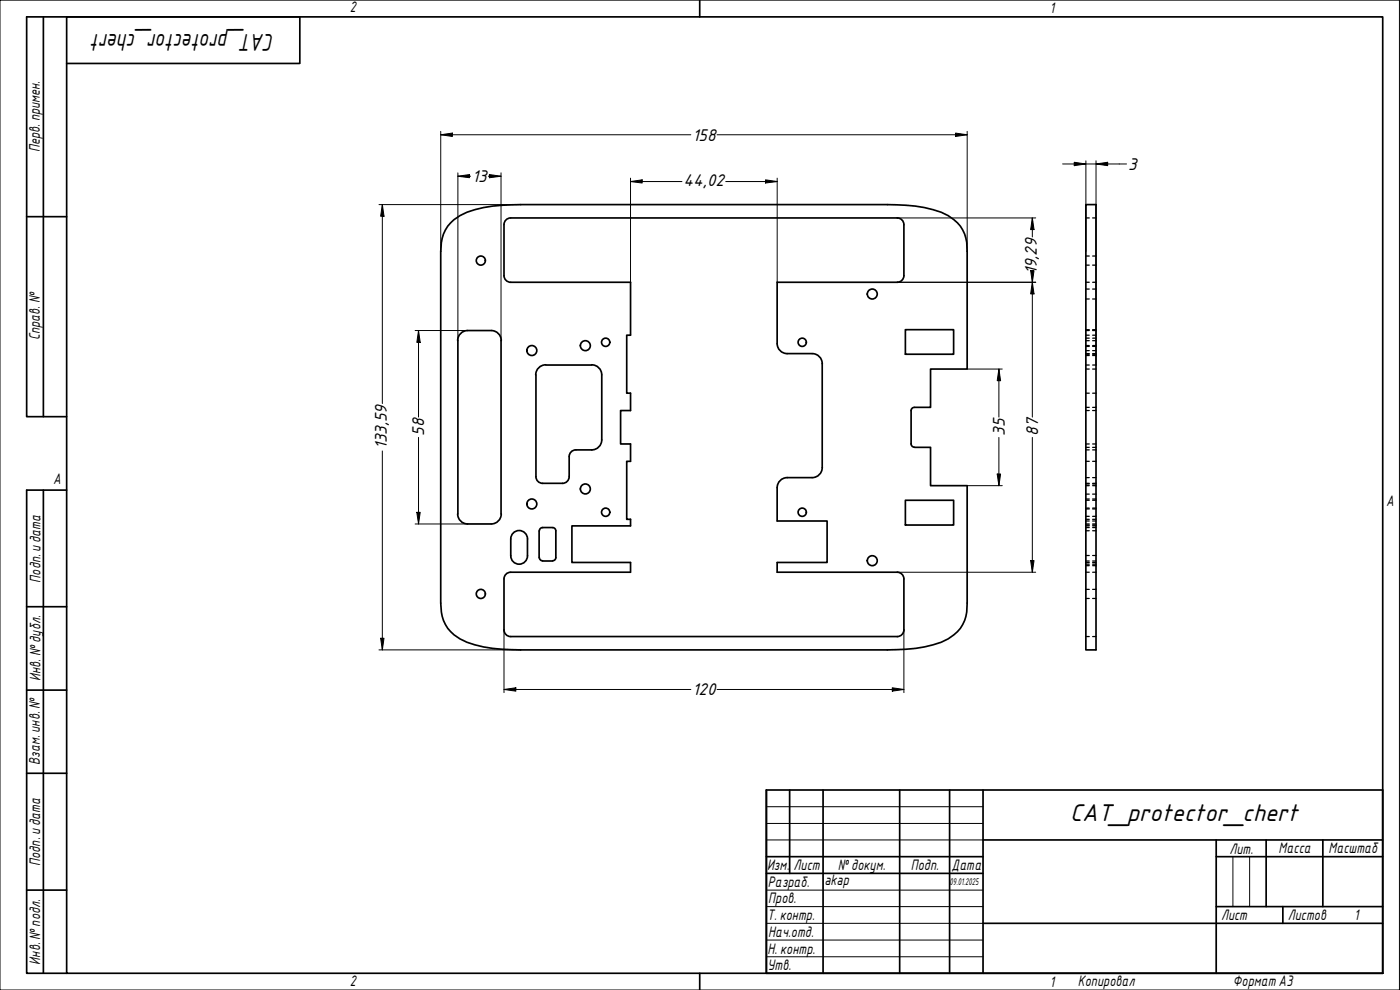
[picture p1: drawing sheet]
<svg xmlns="http://www.w3.org/2000/svg" width="420mm" height="297mm" viewBox="0 0 420 297" stroke-linecap="round" stroke-linejoin="round" font-family="sans-serif">
<g fill="none" stroke="#000" stroke-width=".51">
<path d="M151.3 67.4a2 2 0 0 1 2-2h116a2 2 0 0 1 2 2M151.3 67.4v15.3M271.3 67.4v15.3M325.9 61.4h3v133.6h-3zM147.4 99.2h-7a3 3 0 0 0-3 3v52M147.4 99.2a3 3 0 0 1 3 3M151.3 82.7a2 2 0 0 0 2 2h35.9v15.9h-1.1v17.4h1.1v5.2h-3v10h3v5.2h-1.1v17.4h1.1v2h-17.6v11h17.6v2.9h-35.9a2 2 0 0 0-2 2v15.3a2 2 0 0 0 2 2h116a2 2 0 0 0 2-2v-15.3a2 2 0 0 0-2-2h-36.1v-2.9h15v-12.5h-15v-10a3 3 0 0 1 3.1-3M271.3 82.7a2 2 0 0 1-2 2h-36.1v18.4a3 3 0 0 0 3.1 3M271.7 98.9h14.5v7.4h-14.5zM150.4 102.2v52M160.8 112.5v30.5a2 2 0 0 0 2 2h6a2 2 0 0 0 2-2v-6a2 2 0 0 1 2-2M163.8 109.5a3 3 0 0 0-3 3"/>
<path d="M163.8 109.5h13.8M177.6 109.5a3 3 0 0 1 3 3M180.6 112.5v19.5a3 3 0 0 1-3 3h-4.8M236.2 106.1h7.5M243.7 106.1a3 3 0 0 1 3.1 3v31.2a3 3 0 0 1-3.1 3M274.4 122.2a.99 .99 0 0 0-1 1v10a.98 .98 0 0 0 1 1M274.4 122.2h4.9v-11.5h11v-35.3a11.3 11.3 0 0 0-7.9-11.7 45.4 45.4 0 0 0-16.1-2.3h-110a45.4 45.4 0 0 0-16.2 2.3 11.3 11.3 0 0 0-7.8 11.7v105.6a11.4 11.4 0 0 0 7.8 11.7 45.4 45.4 0 0 0 16.2 2.3h110a45.4 45.4 0 0 0 16.1-2.3 11.2 11.2 0 0 0 7.9-11.7v-35.3h-11v-11.5h-4.9M137.4 154.2a3 3 0 0 0 3 3h7M150.4 154.2a3 3 0 0 1-3 3M161.8 159.3v8M161.9 159.3a.99 .99 0 0 1 .9-1h3a.99 .99 0 0 1 1 1v8a1.1 1.1 0 0 1-1 1h-3a.98 .98 0 0 1-.9-1M236.2 143.3h7.5"/>
<path d="M271.7 150.1h14.5v7.4h-14.5zM153.8 160.1a2.51 2.51 0 0 1 2.8-.8 2.51 2.51 0 0 1 1.7 2.4v5.1a2.51 2.51 0 0 1-2.5 2.5 2.51 2.51 0 0 1-2.5-2.5v-5.1z"/>
<circle cx="144.3" cy="78.2" r="1.37"/>
<circle cx="261.8" cy="88.2" r="1.49"/>
<circle cx="159.6" cy="105.2" r="1.49"/>
<circle cx="175.7" cy="103.7" r="1.49"/>
<circle cx="181.8" cy="102.7" r="1.24"/>
<circle cx="240.8" cy="102.7" r="1.24"/>
<circle cx="159.6" cy="151.2" r="1.49"/>
<circle cx="175.7" cy="146.7" r="1.49"/>
<circle cx="181.8" cy="153.7" r="1.24"/>
<circle cx="240.8" cy="153.7" r="1.24"/>
<circle cx="144.3" cy="178.2" r="1.37"/>
<circle cx="261.8" cy="168.2" r="1.49"/>
</g>
<g fill="none" stroke="#000" stroke-width=".38">
<path d="M325.9 65.4h1M325.9 79.6h1M325.9 76.8h1M327.9 65.4h1M327.9 79.6h1M327.9 76.8h1M325.9 99.2h1M325.9 84.7h1M325.9 98.9h1M325.9 86.7h1M325.9 89.7h1M327.9 99.2h1"/>
<path d="M327.9 84.7h1M327.9 98.9h1M327.9 86.7h1M327.9 89.7h1M325.9 106.1h1M325.9 109.5h1M325.9 100.6h1M325.9 118h1M325.9 106.3h1M325.9 110.7h1M325.9 102.2h1M325.9 105.2h1"/>
<path d="M325.9 103.9h1M325.9 101.5h1M325.9 103.7h1M325.9 106.7h1M327.9 106.1h1M327.9 109.5h1M327.9 100.6h1M327.9 118h1M327.9 106.3h1M327.9 110.7h1M327.9 102.2h1M327.9 105.2h1"/>
<path d="M327.9 103.9h1M327.9 101.5h1M327.9 103.7h1M327.9 106.7h1M325.9 135h1M325.9 123.2h1M325.9 133.2h1M325.9 138.4h1M325.9 122.2h1M325.9 134.2h1M327.9 135h1M327.9 123.2h1"/>
<path d="M327.9 133.2h1M327.9 138.4h1M327.9 122.2h1M327.9 134.2h1M325.9 157.2h1M325.9 158.3h1M325.9 145h1M325.9 143.3h1M325.9 156.3h1M325.9 157.8h1M325.9 155.8h1M325.9 157.5h1"/>
<path d="M325.9 150.1h1M325.9 145.7h1M325.9 145.2h1M325.9 148.3h1M325.9 159.2h1M325.9 154.9h1M325.9 152.4h1M325.9 149.7h1M325.9 152.7h1M327.9 157.2h1M327.9 158.3h1M327.9 145h1"/>
<path d="M327.9 143.3h1M327.9 156.3h1M327.9 157.8h1M327.9 155.8h1M327.9 157.5h1M327.9 150.1h1M327.9 145.7h1M327.9 145.2h1M327.9 148.3h1M327.9 159.2h1M327.9 154.9h1M327.9 152.4h1"/>
<path d="M327.9 149.7h1M327.9 152.7h1M325.9 168.3h1M325.9 171.7h1M325.9 168.8h1M325.9 166.7h1M325.9 169.7h1M325.9 179.6h1M325.9 176.8h1M325.9 169.3h1M327.9 168.3h1M327.9 171.7h1"/>
<path d="M327.9 168.8h1M327.9 166.7h1M327.9 169.7h1M327.9 179.6h1M327.9 176.8h1M327.9 169.3h1M325.9 191h1M327.9 191h1"/>
</g>
<path d="M20 5.1h395v286.9h-395zM210 0v5.1M210 292v5" fill="none" stroke="#000" stroke-width=".51"/>
<path d="M0 0h420v297h-420z" fill="none" stroke="#000" stroke-width=".3"/>
<g fill="none" stroke="#000" stroke-width=".51">
<path d="M230 237h185v55h-185zM237 237v25.1M247 237v55M270 237v55M285 237v55M295 237v55M230 257h65M295 252h120M365 257h50M365 252v40M380 252v20M397 252v20"/>
<path d="M230 262.1h65M295 277h120M365 272h50M385 272v5"/>
</g>
<path d="M230 242h65M230 247.1h65M230 252h65M370 257v15M375 257v15M230 267.1h65M230 272h65M230 277h65M230 282.1h65M230 287.1h65" fill="none" stroke="#000" stroke-width=".3"/>
<path d="M13 5.1v119.9M20 19h70v-13.9h-82v119.9h12M8 65h12M13 147.1v144.9M20 147.1h-12v144.9h12M8 182h12M8 207.1h12M8 232h12M8 267.1h12" fill="none" stroke="#000" stroke-width=".51"/>
<g fill="none" stroke="#000" stroke-width=".3">
<path d="M132.3 39.4v36M286.8 39.9l3.5 .5-3.5 .5zM290.3 39.4v36M132.3 40.4l3.5-.5v1zM132.3 40.4h75M137.4 52.9l3.5-.5v.9zM137.4 52.9h3.8M137.4 51.9v50.3M146.6 52.9h3.8M146.9 52.4l3.5 .5-3.5 .4zM150.4 51.9v50.3M189.2 54.5l3.5-.5v.9z"/>
<path d="M189.2 54.5h15.5M189.2 53.5v31.2M215.2 40.4h75.1M217.8 54.5h15.4M229.7 54l3.5 .5-3.5 .4zM233.2 53.5v31.2M318.9 49.2h19.2M322.4 48.7l3.5 .5-3.5 .5zM325.9 48.2v27.2M328.9 49.2l3.5-.5v1zM328.9 48.2v61.3M113.7 61.4h42.6"/>
<path d="M114.7 61.4l.6 3.5h-1.1zM114.7 61.4v59.7M269.3 65.4h41.5M309.8 65.4l.5 3.5h-1zM309.8 65.4v5.7M124.6 99.2h15.8M125.6 99.2l.5 3.5h-1zM125.6 99.2v25.9M269.3 84.7h41.5M309.3 81.2h1l-.5 3.5zM309.8 84.7l.5 3.5h-1zM309.8 81.2v43.9"/>
<path d="M290.3 110.7h10.5M299.8 110.7l.5 3.5h-1zM299.8 110.7v14.4M114.7 135.3v59.7M125.6 131.2v26M299.8 131.2v14.5M309.8 131.2v40.5M124.6 157.2h15.8M125.1 153.7h1l-.5 3.5zM290.3 145.7h10.5M299.3 142.2h1l-.5 3.5zM269.3 171.7h41.5"/>
<path d="M309.3 168.2h1l-.5 3.5zM113.7 195h42.6M114.2 191.5h1.1l-.6 3.5zM151.3 189v18.8M271.3 189v18.8M151.3 206.9l3.5-.5v1zM151.3 206.9h56M215.2 206.9h56.1M267.8 206.4l3.5 .5-3.5 .5z"/>
</g>
<g fill="#000">
<path d="M132.3 40.4l3.5-.5v1z" fill-rule="evenodd"/>
<path d="M137.4 52.9l3.5-.5v.9z" fill-rule="evenodd"/>
<path d="M146.9 52.4l3.5 .5-3.5 .4z" fill-rule="evenodd"/>
<path d="M189.2 54.5l3.5-.5v.9z" fill-rule="evenodd"/>
<path d="M229.7 54l3.5 .5-3.5 .4z" fill-rule="evenodd"/>
<path d="M286.8 39.9l3.5 .5-3.5 .5z" fill-rule="evenodd"/>
<path d="M322.4 48.7l3.5 .5-3.5 .5z" fill-rule="evenodd"/>
<path d="M328.9 49.2l3.5-.5v1z" fill-rule="evenodd"/>
<path d="M114.7 61.4l.6 3.5h-1.1z" fill-rule="evenodd"/>
<path d="M309.8 65.4l.5 3.5h-1z" fill-rule="evenodd"/>
<path d="M309.3 81.2h1l-.5 3.5z" fill-rule="evenodd"/>
<path d="M309.8 84.7l.5 3.5h-1z" fill-rule="evenodd"/>
<path d="M125.6 99.2l.5 3.5h-1z" fill-rule="evenodd"/>
<path d="M299.8 110.7l.5 3.5h-1z" fill-rule="evenodd"/>
<path d="M125.1 153.7h1l-.5 3.5z" fill-rule="evenodd"/>
<path d="M299.3 142.2h1l-.5 3.5z" fill-rule="evenodd"/>
<path d="M309.3 168.2h1l-.5 3.5z" fill-rule="evenodd"/>
<path d="M114.2 191.5h1.1l-.6 3.5z" fill-rule="evenodd"/>
<path d="M151.3 206.9l3.5-.5v1z" fill-rule="evenodd"/>
<path d="M267.8 206.4l3.5 .5-3.5 .5z" fill-rule="evenodd"/>
</g>
<g font-size="7">
<text x="82.2" y="10.3" transform="rotate(180 82.2 10.3)">CAT_protector_chert</text>
<text x="321.2" y="246.2">CAT_protector_chert</text>
</g>
<g font-size="4.9">
<text x="207.8" y="42.2">158</text>
<text x="338.6" y="51">3</text>
<text x="141.7" y="54.6">13</text>
<text x="205.2" y="55.9">44,02</text>
<text x="311.2" y="82.3" transform="rotate(-90 311.2 82.3)">19,29</text>
<text x="127.3" y="130.7" transform="rotate(-90 127.3 130.7)">58</text>
<text x="301.6" y="130.7" transform="rotate(-90 301.6 130.7)">35</text>
<text x="311.5" y="130.7" transform="rotate(-90 311.5 130.7)">87</text>
<text x="116.1" y="134.8" transform="rotate(-90 116.1 134.8)">133,59</text>
<text x="207.8" y="208.6">120</text>
</g>
<g font-size="4.4">
<text x="105" y="3.7">2</text>
<text x="315" y="3.8">1</text>
<text x="11.9" y="45.6" transform="rotate(-90 11.9 45.6)">Перв. примен.</text>
<text x="12" y="102.2" transform="rotate(-90 12 102.2)">Справ. №</text>
<text x="16" y="145.2">A</text>
<text x="416" y="151.7">A</text>
<text x="12.2" y="174.8" transform="rotate(-90 12.2 174.8)">Подп. идата</text>
<text x="12.2" y="204.3" transform="rotate(-90 12.2 204.3)">Инв. №дубл.</text>
<text x="12" y="229.5" transform="rotate(-90 12 229.5)">Взам. инв. №</text>
<text x="369" y="256.1">Лит.</text>
<text x="383.7" y="256.1">Масса</text>
<text x="398.7" y="256.1">Масштаб</text>
<text x="12.1" y="259.8" transform="rotate(-90 12.1 259.8)">Подп. идата</text>
<text x="230.2" y="261.1">Изм.</text>
<text x="238.2" y="261.1">Лист</text>
<text x="251.5" y="261">№докум.</text>
<text x="273.4" y="261.2">Подп.</text>
<text x="285.6" y="261.2">Дата</text>
<text x="230.4" y="266.1">Разраб.</text>
<text x="247.4" y="265.7">akap</text>
<text x="230.6" y="271.1">Пров.</text>
<text x="230.3" y="276.1">Т. контр.</text>
<text x="230.5" y="281.1">Нач.отд.</text>
<text x="366.5" y="276.1">Лист</text>
<text x="386.5" y="276.1">Листов</text>
<text x="406.4" y="276">1</text>
<text x="230.4" y="286.1">Н. контр.</text>
<text x="12.1" y="289.4" transform="rotate(-90 12.1 289.4)">Инв. №подл.</text>
<text x="230.3" y="291.1">Утв.</text>
<text x="105" y="295.9">2</text>
<text x="315" y="296.1">1</text>
<text x="323.5" y="295.8">Копировал</text>
<text x="370" y="295.8">Формат А3</text>
</g>
<text font-size="2.8" x="285" y="265.5">09.01.2025</text>
</svg>
